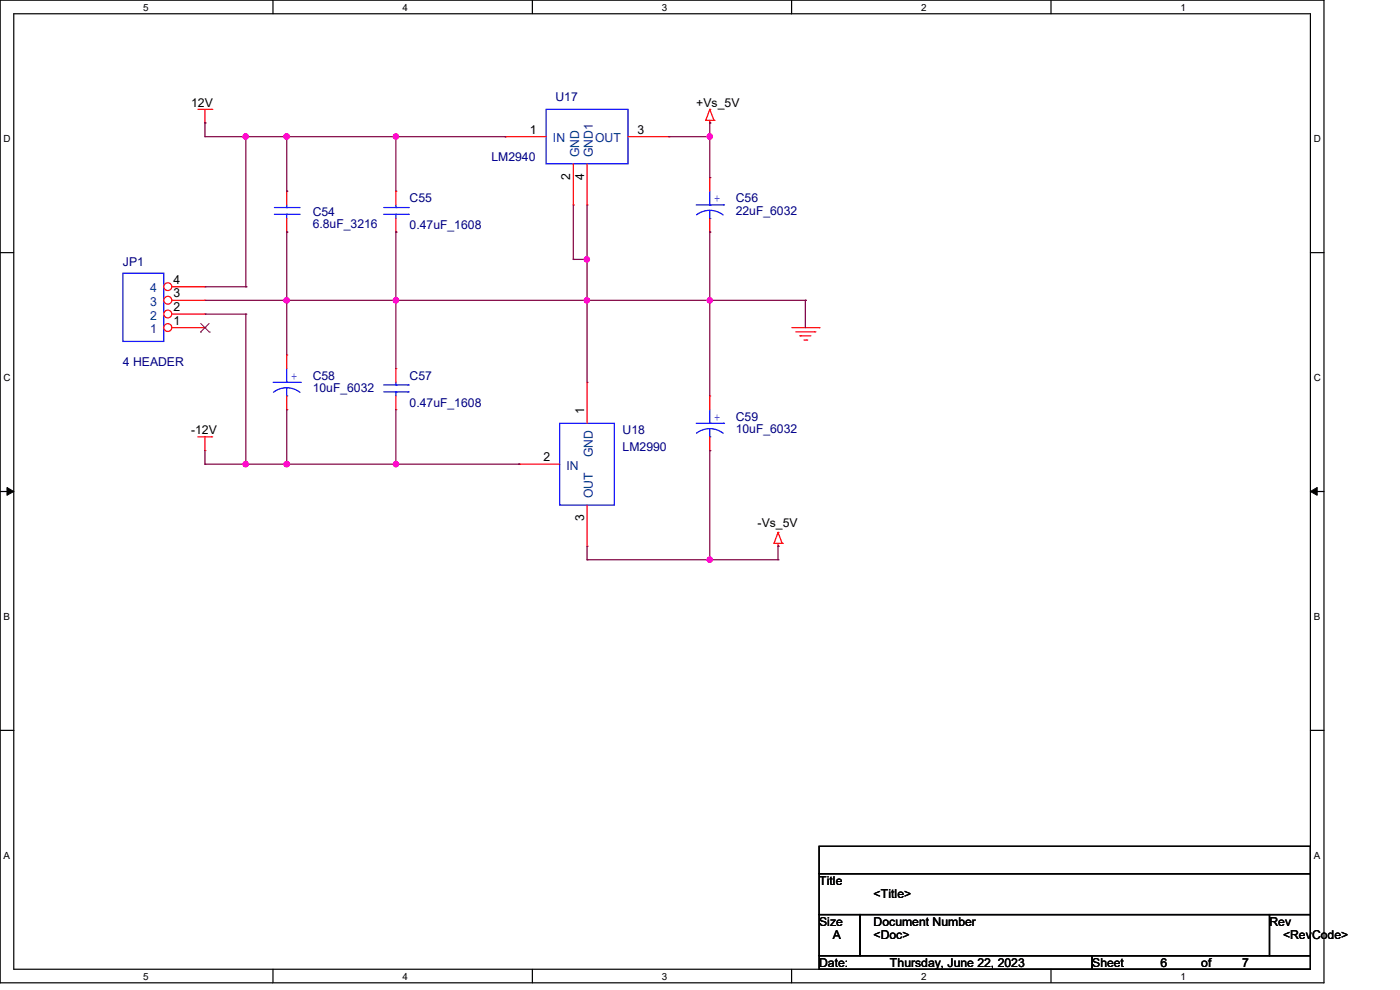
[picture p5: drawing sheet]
<svg xmlns="http://www.w3.org/2000/svg" width="297mm" height="210mm" viewBox="0 0 297 210" stroke-linecap="round" stroke-linejoin="round" font-family="sans-serif">
<path d="M0 0h280.9v208.5h-280.9zM2.9 2.9h275.1v202.7h-275.1z" fill="none" stroke="#000" stroke-width=".25"/>
<g fill="#fff">
<path d="M30.4 .3h1.1v2.4h-1.1z"/>
<path d="M30.4 205.9h1.1v2.3h-1.1z"/>
</g>
<path d="M57.9 0v2.9M57.9 205.6v2.9" fill="none" stroke="#000" stroke-width=".25"/>
<g fill="#fff">
<path d="M85.4 .3h1.1v2.4h-1.1z"/>
<path d="M85.4 205.9h1.1v2.3h-1.1z"/>
</g>
<path d="M112.9 0v2.9M112.9 205.6v2.9" fill="none" stroke="#000" stroke-width=".25"/>
<g fill="#fff">
<path d="M140.4 .3h1.2v2.4h-1.2z"/>
<path d="M140.4 205.9h1.2v2.3h-1.2z"/>
</g>
<path d="M167.9 0v2.9M167.9 205.6v2.9" fill="none" stroke="#000" stroke-width=".25"/>
<g fill="#fff">
<path d="M195.4 .3h1.2v2.4h-1.2z"/>
<path d="M195.4 205.9h1.2v2.3h-1.2z"/>
</g>
<path d="M223 0v2.9M223 205.6v2.9" fill="none" stroke="#000" stroke-width=".25"/>
<g fill="#fff">
<path d="M250.4 .3h1.2v2.4h-1.2z"/>
<path d="M250.4 205.9h1.2v2.3h-1.2z"/>
<path d="M.8 28.2h1.4v2.4h-1.4z"/>
<path d="M278.7 28.2h1.5v2.4h-1.5z"/>
<path d="M.8 78.9h1.4v2.3h-1.4z"/>
<path d="M278.7 78.9h1.5v2.3h-1.5z"/>
</g>
<path d="M0 53.6h2.9M278 53.6h2.9" fill="none" stroke="#000" stroke-width=".25"/>
<g fill="#fff">
<path d="M.8 129.6h1.3v2.3h-1.3z"/>
<path d="M278.7 129.6h1.4v2.3h-1.4z"/>
</g>
<path d="M0 104.3h2.9M278 104.3h2.9" fill="none" stroke="#000" stroke-width=".25"/>
<path d="M1.5 103.4l1.4 .9-1.4 .8zM278 104.3l1.4-.9v1.7z" fill="#000" stroke="#000" stroke-width=".21"/>
<g fill="#fff">
<path d="M.8 180.3h1.3v2.3h-1.3z"/>
<path d="M278.7 180.3h1.4v2.3h-1.4z"/>
</g>
<path d="M0 154.9h2.9M278 154.9h2.9M173.8 179.5h104.2v5.8h-104.2zM173.8 185.3h104.2v8.7h-104.2zM173.8 194h8.7v8.7h-8.7zM182.5 194h86.8v8.7h-86.8zM269.3 194h8.7v8.7h-8.7zM173.8 202.7h57.9v2.9h-57.9zM231.7 202.7h46.3v2.9h-46.3z" fill="none" stroke="#000" stroke-width=".25"/>
<g fill="none" stroke="#f00" stroke-width=".25">
<path d="M42 23.2h2.9M43.5 26.1h.1M43.5 23.2v2.9M44.9 23.2h.1M149.7 25.5h.1M149.7 25.5h1.8M150.6 26.1h.1M150.6 23.2h.1M150.6 25.5v.6M150.6 23.2l-.9 2.3M150.6 23.2l.9 2.3M151.5 25.5h.1"/>
<path d="M60.8 40.6h.1M60.8 49.2h.1M60.8 40.6v2.9M60.8 46.4v2.8M60.8 75.3h.1M60.8 75.3v2.9M84 78.2h.1M84 78.2v2.9M168 69.5h5.8M168.8 70.4h4.1M169.7 71.2h.1M169.7 71.2h2.3"/>
<path d="M170.6 72.1h.6M171.2 72.1h.1M172.9 70.4h.1M173.8 69.5h.1M42 92.7h2.9M43.5 95.6h.1M43.5 92.7v2.9M44.9 92.7h.1M60.8 86.9h.1M60.8 84v2.9M84 86.9h.1M84 84v2.9"/>
<path d="M110.1 98.5h.1M110.1 98.5h8.6M124.5 81.1h.1M124.5 81.1v8.7M124.5 115.9h.1M124.5 107.1v8.8M164.2 115.3h.1M164.2 115.3h1.7M165.1 115.9h.1M165.1 112.9h.1M165.1 115.3v.6M165.1 112.9l-.9 2.4"/>
<path d="M165.1 112.9l.8 2.4M165.9 115.3h.1"/>
</g>
<g fill="none" stroke="#00f" stroke-width=".25">
<path d="M26.1 58h8.7v14.4h-8.7zM58.2 45.5h5.3M58.2 44h5.3M60.8 44h.1M60.8 45.5h.1M60.8 43.5v.5M60.8 45.5v.9M63.5 45.5h.1M63.5 44h.1M60.8 78.2v2.9M58 81.1h5.7M60.8 84h.1"/>
<path d="M60.8 81.1h.1M60.8 82.3l1.5 .2 1.3 .7M60.8 82.3l-1.5 .2-1.3 .7M60.8 82.3v1.7M63.7 81.1h.1M81.4 83.1h5.2M81.4 81.7h5.2M84 81.7h.1M84 83.1h.1M84 81.1v.6M84 83.1v.9M86.6 83.1h.1"/>
<path d="M86.6 81.7h.1M118.7 89.8h11.6v17.3h-11.6z"/>
</g>
<circle cx="35.6" cy="69.5" r=".84" fill="#fff" stroke="#f00" stroke-width=".25"/>
<path d="M36.5 69.5h7M43.5 69.5h.1" fill="none" stroke="#f00" stroke-width=".25"/>
<path d="M42.5 70.4h.1M42.6 68.6l1.8 1.8M44.4 68.6l-1.9 1.8M44.4 70.4h.1" fill="none" stroke="#804000" stroke-width=".21"/>
<circle cx="35.6" cy="66.6" r=".84" fill="#fff" stroke="#f00" stroke-width=".25"/>
<path d="M36.5 66.6h7M43.5 66.6h.1" fill="none" stroke="#f00" stroke-width=".25"/>
<circle cx="35.6" cy="63.7" r=".84" fill="#fff" stroke="#f00" stroke-width=".25"/>
<path d="M36.5 63.7h7M43.5 63.7h.1" fill="none" stroke="#f00" stroke-width=".25"/>
<circle cx="35.6" cy="60.8" r=".84" fill="#fff" stroke="#f00" stroke-width=".25"/>
<g fill="none" stroke="#f00" stroke-width=".25">
<path d="M107.1 29h.1M107.1 29h8.8M121.6 34.8v8.7M124.5 34.8v8.7M133.2 29h8.7M141.9 29h.1M150.6 37.7h.1M150.6 37.7v2.9M84 40.6h.1M84 49.2h.1M84 40.6v2.9M84 46.4v2.8"/>
<path d="M121.6 43.5h.1M124.5 43.5h.1M150.6 49.2h.1M150.6 46.4v2.8M36.5 60.8h7M43.5 60.8h.1M150.6 84h.1M150.6 95.6h.1M150.6 84v2.9M150.6 92.7v2.9"/>
</g>
<g fill="none" stroke="#00f" stroke-width=".25">
<path d="M115.9 23.2h17.3v11.6h-17.3zM81.4 45.5h5.2M81.4 44h5.2M84 44h.1M84 45.5h.1M84 43.5v.5M84 45.5v.9M86.6 45.5h.1M86.6 44h.1M147.7 43.5h5.8M150.6 46.4h.1M150.6 43.5h.1"/>
<path d="M150.6 44.6l1.5 .3 1.3 .7M150.6 44.6l-1.5 .3-1.3 .7M150.6 40.6v2.9M150.6 44.6v1.8M153.5 43.5h.1M147.7 89.8h5.8M150.6 92.7h.1M150.6 89.8h.1M150.6 90.9l1.5 .3 1.3 .7M150.6 90.9l-1.5 .3-1.3 .7M150.6 86.9v2.9M150.6 90.9v1.8"/>
<path d="M153.5 89.8h.1"/>
</g>
<g fill="none" stroke="#800040" stroke-width=".25">
<path d="M43.5 26.1h.1M43.5 26.1v2.9h63.6M52.2 29h.1M52.2 29v31.8M60.8 29h.1M60.8 29v11.6M84 29h.1M84 29v11.6M107.1 29h.1M141.9 29h8.7M150.6 29h.1M150.6 26.1h.1"/>
<path d="M150.6 37.7h.1M150.6 26.1v11.6M60.8 40.6h.1M60.8 49.2h.1M60.8 49.2v26.1M84 49.2h.1M84 49.2v29M121.6 55h.1M121.6 43.5v11.5M121.6 55h2.9M124.5 55h.1M124.5 43.5v37.6"/>
<path d="M150.6 49.2h.1M150.6 49.2v34.8M43.5 63.7h127.4M43.5 60.8h8.7M43.5 66.6h8.7M52.2 60.8h.1M52.2 66.6h.1M52.2 66.6v31.9M60.8 63.7h.1M84 63.7h.1M124.5 63.7h.1M150.6 63.7h.1"/>
<path d="M170.9 63.7h.1M170.9 63.7v5.8M43.5 98.5h.1M43.5 95.6v2.9M43.5 98.5h66.6M52.2 98.5h.1M60.8 98.5h.1M60.8 86.9v11.6M84 98.5h.1M84 86.9v11.6M110.1 98.5h.1M150.6 95.6h.1"/>
<path d="M150.6 95.6v23.1M124.5 118.7h.1M124.5 115.9v2.8M124.5 118.7h40.6M150.6 118.7h.1M165.1 115.9h.1M165.1 118.7h.1M165.1 115.9v2.8"/>
</g>
<g fill="#f0f" stroke="#f0f" stroke-width=".25">
<circle cx="52.1" cy="29" r=".55"/>
<circle cx="60.8" cy="29" r=".56"/>
<circle cx="84" cy="29" r=".55"/>
<circle cx="52.1" cy="98.5" r=".55"/>
<circle cx="60.8" cy="63.7" r=".56"/>
<circle cx="84" cy="63.7" r=".55"/>
<circle cx="124.5" cy="55" r=".55"/>
<circle cx="124.5" cy="63.7" r=".55"/>
<circle cx="150.6" cy="63.7" r=".55"/>
<circle cx="150.6" cy="29" r=".55"/>
<circle cx="150.6" cy="118.7" r=".55"/>
<circle cx="60.8" cy="98.5" r=".56"/>
<circle cx="84" cy="98.5" r=".55"/>
</g>
<g font-size="2.6">
<text x="40.6" y="22.6">12V</text>
<text x="147.7" y="22.6">+Vs_5V</text>
<text x="112.4" y="28.4">1</text>
<text x="135.3" y="28.4">3</text>
<text x="121" y="38.2" transform="rotate(-90 121 38.2)">2</text>
<text x="123.9" y="38.2" transform="rotate(-90 123.9 38.2)">4</text>
<text x="36.8" y="66">2</text>
<text x="36.8" y="63.1">3</text>
<text x="36.8" y="60.2">4</text>
<text x="36.8" y="68.9">1</text>
<text x="123.9" y="87.8" transform="rotate(-90 123.9 87.8)">1</text>
<text x="40.6" y="92.1">-12V</text>
<text x="115.3" y="97.8">2</text>
<text x="123.9" y="110.6" transform="rotate(-90 123.9 110.6)">3</text>
<text x="160.7" y="111.8">-Vs_5V</text>
<text x="173.8" y="187.7">Title</text>
<text x="185.3" y="190.6">&lt;Title&gt;</text>
<text x="173.8" y="196.3">Size</text>
<text x="185.3" y="196.3">Document Number</text>
<text x="269.3" y="196.3">Rev</text>
<text x="176.7" y="199.3">A</text>
<text x="185.3" y="199.3">&lt;Doc&gt;</text>
<text x="272.2" y="199.3">&lt;RevCode&gt;</text>
<text x="173.8" y="205.1">Date:</text>
<text x="188.8" y="205.1">Thursday, June 22, 2023</text>
<text x="231.7" y="205.1">Sheet</text>
<text x="246.2" y="205.1">6</text>
<text x="254.8" y="205.1">of</text>
<text x="263.5" y="205.1">7</text>
</g>
<g font-size="2.6" fill="#000080">
<text x="117.9" y="21.5">U17</text>
<text x="104.3" y="34.2">LM2940</text>
<text x="66.3" y="45.8">C54</text>
<text x="86.9" y="42.9">C55</text>
<text x="156.1" y="42.9">C56</text>
<text x="156.1" y="45.5">22uF_6032</text>
<text x="66.3" y="48.4">6.8uF_3216</text>
<text x="86.9" y="48.7">0.47uF_1608</text>
<text x="26.1" y="56.5">JP1</text>
<text x="26.1" y="77.6">4 HEADER</text>
<text x="66.3" y="80.5">C58</text>
<text x="66.3" y="83.1">10uF_6032</text>
<text x="86.9" y="80.5">C57</text>
<text x="86.9" y="86.3">0.47uF_1608</text>
<text x="156.1" y="89.2">C59</text>
<text x="132.1" y="92.1">U18</text>
<text x="132.1" y="95.6">LM2990</text>
<text x="156.1" y="91.8">10uF_6032</text>
</g>
<g font-size="2.6" fill="#004080">
<text x="117.3" y="30.2">IN</text>
<text x="122.9" y="33.3" transform="rotate(-90 122.9 33.3)">GND</text>
<text x="125.8" y="33.3" transform="rotate(-90 125.8 33.3)">GND1</text>
<text x="126.2" y="30.2">OUT</text>
<text x="31.9" y="64.9">3</text>
<text x="31.9" y="62">4</text>
<text x="31.9" y="70.7">1</text>
<text x="31.9" y="67.8">2</text>
<text x="120.2" y="99.7">IN</text>
<text x="125.8" y="97" transform="rotate(-90 125.8 97)">GND</text>
<text x="125.8" y="105.7" transform="rotate(-90 125.8 105.7)">OUT</text>
</g>
<g font-size="2.6" fill="#00f">
<text x="151.5" y="42.9">+</text>
<text x="61.7" y="80.6">+</text>
<text x="151.5" y="89.2">+</text>
</g>
<g font-size="2.1">
<text x="30.4" y="2.2">5</text>
<text x="85.4" y="2.2">4</text>
<text x="140.4" y="2.2">3</text>
<text x="195.4" y="2.2">2</text>
<text x="250.4" y="2.2">1</text>
<text x=".8" y="30.1">D</text>
<text x="278.7" y="30.1">D</text>
<text x=".8" y="80.8">C</text>
<text x="278.7" y="80.8">C</text>
<text x=".8" y="131.5">B</text>
<text x="278.7" y="131.5">B</text>
<text x=".8" y="182.2">A</text>
<text x="278.7" y="182.2">A</text>
<text x="30.4" y="207.8">5</text>
<text x="85.4" y="207.8">4</text>
<text x="140.4" y="207.8">3</text>
<text x="195.4" y="207.8">2</text>
<text x="250.4" y="207.8">1</text>
</g>
</svg>
